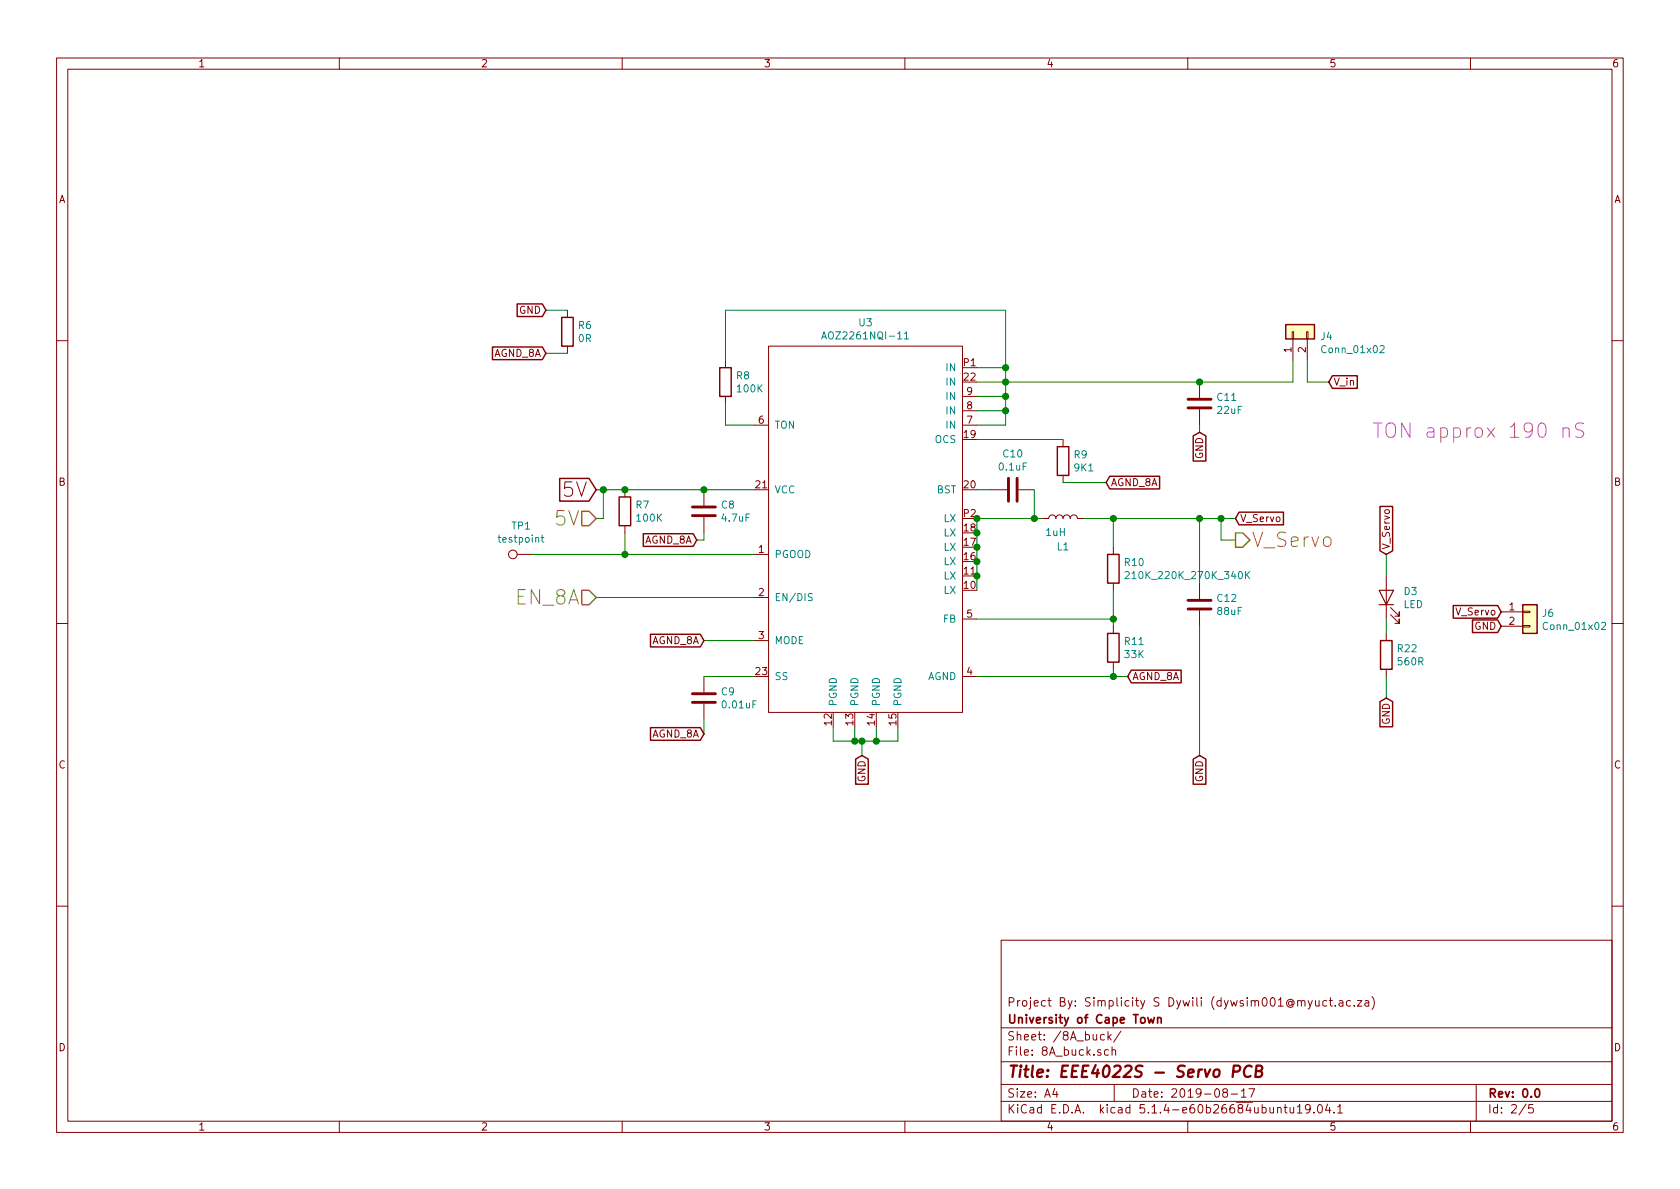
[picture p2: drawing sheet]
EESchema Schematic File Version 4
LIBS:servo_pcb_8A-cache
EELAYER 30 0
EELAYER END
$Descr A4 11693 8268
encoding utf-8
Sheet 2 5
Title "EEE4022S - Servo PCB"
Date "2019-08-17"
Rev "0.0"
Comp "University of Cape Town"
Comment1 "Project By: Simplicity S Dywili (dywsim001@myuct.ac.za)"
Comment2 ""
Comment3 ""
Comment4 ""
$EndDescr
Text GLabel 3800 2150 0    50   Input ~ 0
GND
$Comp
L alpha_and_omega:AOZ2261NQI-11 U3
U 1 1
P 6000 3750
F 0 "U3" H 6025 5265 50  0000 C CNN
F 1 "AOZ2261NQI-11" H 6025 5174 50  0000 C CNN
F 2 "my-libraries:AOZ2261NQI-11" H 5800 3550 50  0001 C CNN
F 3 "" H 5800 3550 50  0001 C CNN
	1    6000 3750
	1    0    0    -1  
$EndComp
$Comp
L Allegro:R R8
U 1 1
P 5050 2650
F 0 "R8" H 5120 2696 50  0000 L CNN
F 1 "100K" H 5120 2605 50  0000 L CNN
F 2 "Resistor_SMD:R_0603_1608Metric" V 4980 2650 50  0001 C CNN
F 3 "" H 5050 2650 50  0000 C CNN
	1    5050 2650
	1    0    0    -1  
$EndComp
$Comp
L Allegro:C C8
U 1 1
P 4900 3550
F 0 "C8" H 5015 3596 50  0000 L CNN
F 1 "4.7uF" H 5015 3505 50  0000 L CNN
F 2 "Capacitor_SMD:C_0805_2012Metric" H 4938 3400 50  0001 C CNN
F 3 "" H 4900 3550 50  0000 C CNN
	1    4900 3550
	1    0    0    -1  
$EndComp
$Comp
L Allegro:R R7
U 1 1
P 4350 3550
F 0 "R7" H 4420 3596 50  0000 L CNN
F 1 "100K" H 4420 3505 50  0000 L CNN
F 2 "Resistor_SMD:R_0603_1608Metric" V 4280 3550 50  0001 C CNN
F 3 "" H 4350 3550 50  0000 C CNN
	1    4350 3550
	1    0    0    -1  
$EndComp
$Comp
L Allegro:C C9
U 1 1
P 4900 4850
F 0 "C9" H 5015 4896 50  0000 L CNN
F 1 "0.01uF" H 5015 4805 50  0000 L CNN
F 2 "Capacitor_SMD:C_0603_1608Metric" H 4938 4700 50  0001 C CNN
F 3 "" H 4900 4850 50  0000 C CNN
	1    4900 4850
	1    0    0    -1  
$EndComp
Text GLabel 3800 2450 0    50   Input ~ 0
AGND_8A
Text GLabel 6000 5250 3    50   Input ~ 0
GND
Text GLabel 7850 4700 2    50   Input ~ 0
AGND_8A
$Comp
L Allegro:R R11
U 1 1
P 7750 4500
F 0 "R11" H 7820 4546 50  0000 L CNN
F 1 "33K" H 7820 4455 50  0000 L CNN
F 2 "Resistor_SMD:R_0603_1608Metric" V 7680 4500 50  0001 C CNN
F 3 "" H 7750 4500 50  0000 C CNN
	1    7750 4500
	1    0    0    -1  
$EndComp
$Comp
L Allegro:R R10
U 1 1
P 7750 3950
F 0 "R10" H 7820 3996 50  0000 L CNN
F 1 "210K_220K_270K_340K" H 7820 3905 50  0000 L CNN
F 2 "Resistor_SMD:R_0603_1608Metric" V 7680 3950 50  0001 C CNN
F 3 "" H 7750 3950 50  0000 C CNN
	1    7750 3950
	1    0    0    -1  
$EndComp
$Comp
L Device:L L1
U 1 1
P 7400 3600
F 0 "L1" V 7200 3600 50  0000 C CNN
F 1 "1uH" V 7300 3650 50  0000 C CNN
F 2 "Inductor_SMD:L_Bourns_SRP1245A" H 7400 3600 50  0001 C CNN
F 3 "~" H 7400 3600 50  0001 C CNN
	1    7400 3600
	0    -1   -1   0   
$EndComp
$Comp
L Allegro:C C12
U 1 1
P 8350 4200
F 0 "C12" H 8465 4246 50  0000 L CNN
F 1 "88uF" H 8465 4155 50  0000 L CNN
F 2 "Capacitor_THT:CP_Radial_D6.3mm_P2.50mm" H 8388 4050 50  0001 C CNN
F 3 "" H 8350 4200 50  0000 C CNN
	1    8350 4200
	1    0    0    -1  
$EndComp
$Comp
L Allegro:C C10
U 1 1
P 7050 3400
F 0 "C10" V 6798 3400 50  0000 C CNN
F 1 "0.1uF" V 6889 3400 50  0000 C CNN
F 2 "Capacitor_SMD:C_0603_1608Metric" H 7088 3250 50  0001 C CNN
F 3 "" H 7050 3400 50  0000 C CNN
	1    7050 3400
	0    1    1    0   
$EndComp
$Comp
L Allegro:R R9
U 1 1
P 7400 3200
F 0 "R9" H 7470 3246 50  0000 L CNN
F 1 "9K1" H 7470 3155 50  0000 L CNN
F 2 "Resistor_SMD:R_0603_1608Metric" V 7330 3200 50  0001 C CNN
F 3 "" H 7400 3200 50  0000 C CNN
	1    7400 3200
	1    0    0    -1  
$EndComp
Text GLabel 7700 3350 2    50   Input ~ 0
AGND_8A
Text GLabel 4900 4450 0    50   Input ~ 0
AGND_8A
Text GLabel 4900 5100 0    50   Input ~ 0
AGND_8A
Text GLabel 4850 3750 0    50   Input ~ 0
AGND_8A
$Comp
L Allegro:C C11
U 1 1
P 8350 2800
F 0 "C11" H 8465 2846 50  0000 L CNN
F 1 "22uF" H 8465 2755 50  0000 L CNN
F 2 "Capacitor_SMD:C_1206_3216Metric" H 8388 2650 50  0001 C CNN
F 3 "" H 8350 2800 50  0000 C CNN
	1    8350 2800
	1    0    0    -1  
$EndComp
Text GLabel 8350 5250 3    50   Input ~ 0
GND
Text GLabel 8350 3000 3    50   Input ~ 0
GND
Text Notes 9550 3050 0    100  ~ 0
TON approx 190 nS
$Comp
L Allegro:R R6
U 1 1
P 3950 2300
F 0 "R6" H 4020 2346 50  0000 L CNN
F 1 "0R" H 4020 2255 50  0000 L CNN
F 2 "Resistor_SMD:R_0603_1608Metric" V 3880 2300 50  0001 C CNN
F 3 "" H 3950 2300 50  0000 C CNN
	1    3950 2300
	1    0    0    -1  
$EndComp
Wire Wire Line
	3800 2150 3950 2150
Wire Wire Line
	3800 2450 3950 2450
Wire Wire Line
	5250 2950 5050 2950
Wire Wire Line
	5050 2950 5050 2800
Wire Wire Line
	5050 2500 5050 2150
Wire Wire Line
	5050 2150 7000 2150
Wire Wire Line
	7000 2150 7000 2550
Wire Wire Line
	7000 2550 6800 2550
Wire Wire Line
	5250 3400 4900 3400
Wire Wire Line
	4900 3400 4350 3400
Connection ~ 4900 3400
Wire Wire Line
	4900 3700 4900 3750
Wire Wire Line
	4900 3750 4850 3750
Wire Wire Line
	5250 3850 4350 3850
Wire Wire Line
	4350 3850 4350 3700
Text GLabel 4150 3400 0    100  Input ~ 0
5V
Wire Wire Line
	4350 3400 4200 3400
Connection ~ 4350 3400
Wire Wire Line
	5250 4450 4900 4450
Wire Wire Line
	5250 4700 4900 4700
Wire Wire Line
	4900 5000 4900 5100
Wire Wire Line
	5800 5050 5800 5150
Wire Wire Line
	5800 5150 5950 5150
Wire Wire Line
	6250 5150 6250 5050
Wire Wire Line
	6100 5050 6100 5150
Connection ~ 6100 5150
Wire Wire Line
	6100 5150 6250 5150
Wire Wire Line
	5950 5050 5950 5150
Connection ~ 5950 5150
Wire Wire Line
	5950 5150 6000 5150
Connection ~ 6000 5150
Wire Wire Line
	6000 5150 6100 5150
Wire Wire Line
	7750 4100 7750 4300
Wire Wire Line
	6800 4300 7750 4300
Connection ~ 7750 4300
Wire Wire Line
	7750 4300 7750 4350
Wire Wire Line
	6800 4700 7750 4700
Wire Wire Line
	7750 4700 7750 4650
Wire Wire Line
	7750 4700 7850 4700
Connection ~ 7750 4700
Wire Wire Line
	8350 5250 8350 4350
Wire Wire Line
	6800 3600 7200 3600
Wire Wire Line
	7550 3600 7750 3600
Wire Wire Line
	8350 3600 8350 4050
Wire Wire Line
	6800 3400 6900 3400
Wire Wire Line
	7200 3400 7200 3600
Connection ~ 7200 3600
Wire Wire Line
	7200 3600 7250 3600
Wire Wire Line
	7750 3800 7750 3600
Connection ~ 7750 3600
Wire Wire Line
	7750 3600 8350 3600
Wire Wire Line
	6800 3050 7400 3050
Wire Wire Line
	7400 3350 7700 3350
Wire Wire Line
	6800 2650 7000 2650
Wire Wire Line
	7000 2650 7000 2750
Wire Wire Line
	7000 2950 6800 2950
Wire Wire Line
	6800 2750 7000 2750
Connection ~ 7000 2750
Wire Wire Line
	7000 2750 7000 2850
Wire Wire Line
	6800 2850 7000 2850
Connection ~ 7000 2850
Wire Wire Line
	7000 2850 7000 2950
Wire Wire Line
	7000 2650 8350 2650
Connection ~ 7000 2650
Wire Wire Line
	8350 2950 8350 3000
Text GLabel 9250 2650 2    50   Input ~ 0
V_in
Text GLabel 8600 3600 2    50   Input ~ 0
V_Servo
Wire Wire Line
	8600 3600 8500 3600
Connection ~ 8350 3600
Connection ~ 8350 2650
Text HLabel 8600 3750 2    100  Output ~ 0
V_Servo
Wire Wire Line
	8600 3750 8500 3750
Wire Wire Line
	8500 3750 8500 3600
Connection ~ 8500 3600
Wire Wire Line
	8500 3600 8350 3600
Text HLabel 4150 4150 0    100  Input ~ 0
EN_8A
Text HLabel 4150 3600 0    100  Input ~ 0
5V
Wire Wire Line
	4150 3600 4200 3600
Wire Wire Line
	4200 3600 4200 3400
Connection ~ 4200 3400
Wire Wire Line
	4200 3400 4150 3400
$Comp
L Connector:TestPoint TP1
U 1 1
P 3700 3850
F 0 "TP1" V 3895 3922 50  0000 C CNN
F 1 "testpoint" V 3804 3922 50  0000 C CNN
F 2 "TestPoint:TestPoint_Pad_D1.5mm" H 3900 3850 50  0001 C CNN
F 3 "~" H 3900 3850 50  0001 C CNN
	1    3700 3850
	0    -1   -1   0   
$EndComp
Wire Wire Line
	3700 3850 4350 3850
Connection ~ 4350 3850
Wire Wire Line
	4150 4150 5250 4150
Wire Wire Line
	6800 4100 6800 4000
Connection ~ 6800 3600
Connection ~ 6800 3700
Wire Wire Line
	6800 3700 6800 3600
Connection ~ 6800 3800
Wire Wire Line
	6800 3800 6800 3700
Connection ~ 6800 3900
Wire Wire Line
	6800 3900 6800 3800
Connection ~ 6800 4000
Wire Wire Line
	6800 4000 6800 3900
Wire Wire Line
	7000 2650 7000 2550
Connection ~ 7000 2550
Wire Wire Line
	6000 5150 6000 5250
$Comp
L Device:LED D3
U 1 1
P 9650 4150
F 0 "D3" V 9689 4033 50  0000 R CNN
F 1 "LED" V 9598 4033 50  0000 R CNN
F 2 "LED_SMD:LED_0805_2012Metric" H 9650 4150 50  0001 C CNN
F 3 "~" H 9650 4150 50  0001 C CNN
	1    9650 4150
	0    -1   -1   0   
$EndComp
$Comp
L Allegro:R R22
U 1 1
P 9650 4550
F 0 "R22" H 9720 4596 50  0000 L CNN
F 1 "560R" H 9720 4505 50  0000 L CNN
F 2 "Resistor_SMD:R_0603_1608Metric" V 9580 4550 50  0001 C CNN
F 3 "" H 9650 4550 50  0000 C CNN
	1    9650 4550
	1    0    0    -1  
$EndComp
Text GLabel 9650 4850 3    50   Input ~ 0
GND
Text GLabel 9650 3850 1    50   Input ~ 0
V_Servo
Wire Wire Line
	9650 3850 9650 4000
Wire Wire Line
	9650 4300 9650 4400
Wire Wire Line
	9650 4700 9650 4850
$Comp
L Connector_Generic:Conn_01x02 J4
U 1 1
P 9000 2300
F 0 "J4" V 8964 2112 50  0000 R CNN
F 1 "Conn_01x02" V 8873 2112 50  0000 R CNN
F 2 "Connector_PinHeader_2.54mm:PinHeader_1x02_P2.54mm_Vertical" H 9000 2300 50  0001 C CNN
F 3 "~" H 9000 2300 50  0001 C CNN
	1    9000 2300
	0    -1   -1   0   
$EndComp
Wire Wire Line
	9000 2650 9000 2500
Wire Wire Line
	9100 2500 9100 2650
Wire Wire Line
	9100 2650 9250 2650
$Comp
L Connector_Generic:Conn_01x02 J6
U 1 1
P 10650 4250
F 0 "J6" H 10730 4242 50  0000 L CNN
F 1 "Conn_01x02" H 10730 4151 50  0000 L CNN
F 2 "Connector_PinHeader_2.54mm:PinHeader_1x02_P2.54mm_Vertical" H 10650 4250 50  0001 C CNN
F 3 "~" H 10650 4250 50  0001 C CNN
	1    10650 4250
	1    0    0    -1  
$EndComp
Text GLabel 10450 4250 0    50   Input ~ 0
V_Servo
Text GLabel 10450 4350 0    50   Input ~ 0
GND
Wire Wire Line
	8350 2650 9000 2650
$EndSCHEMATC
